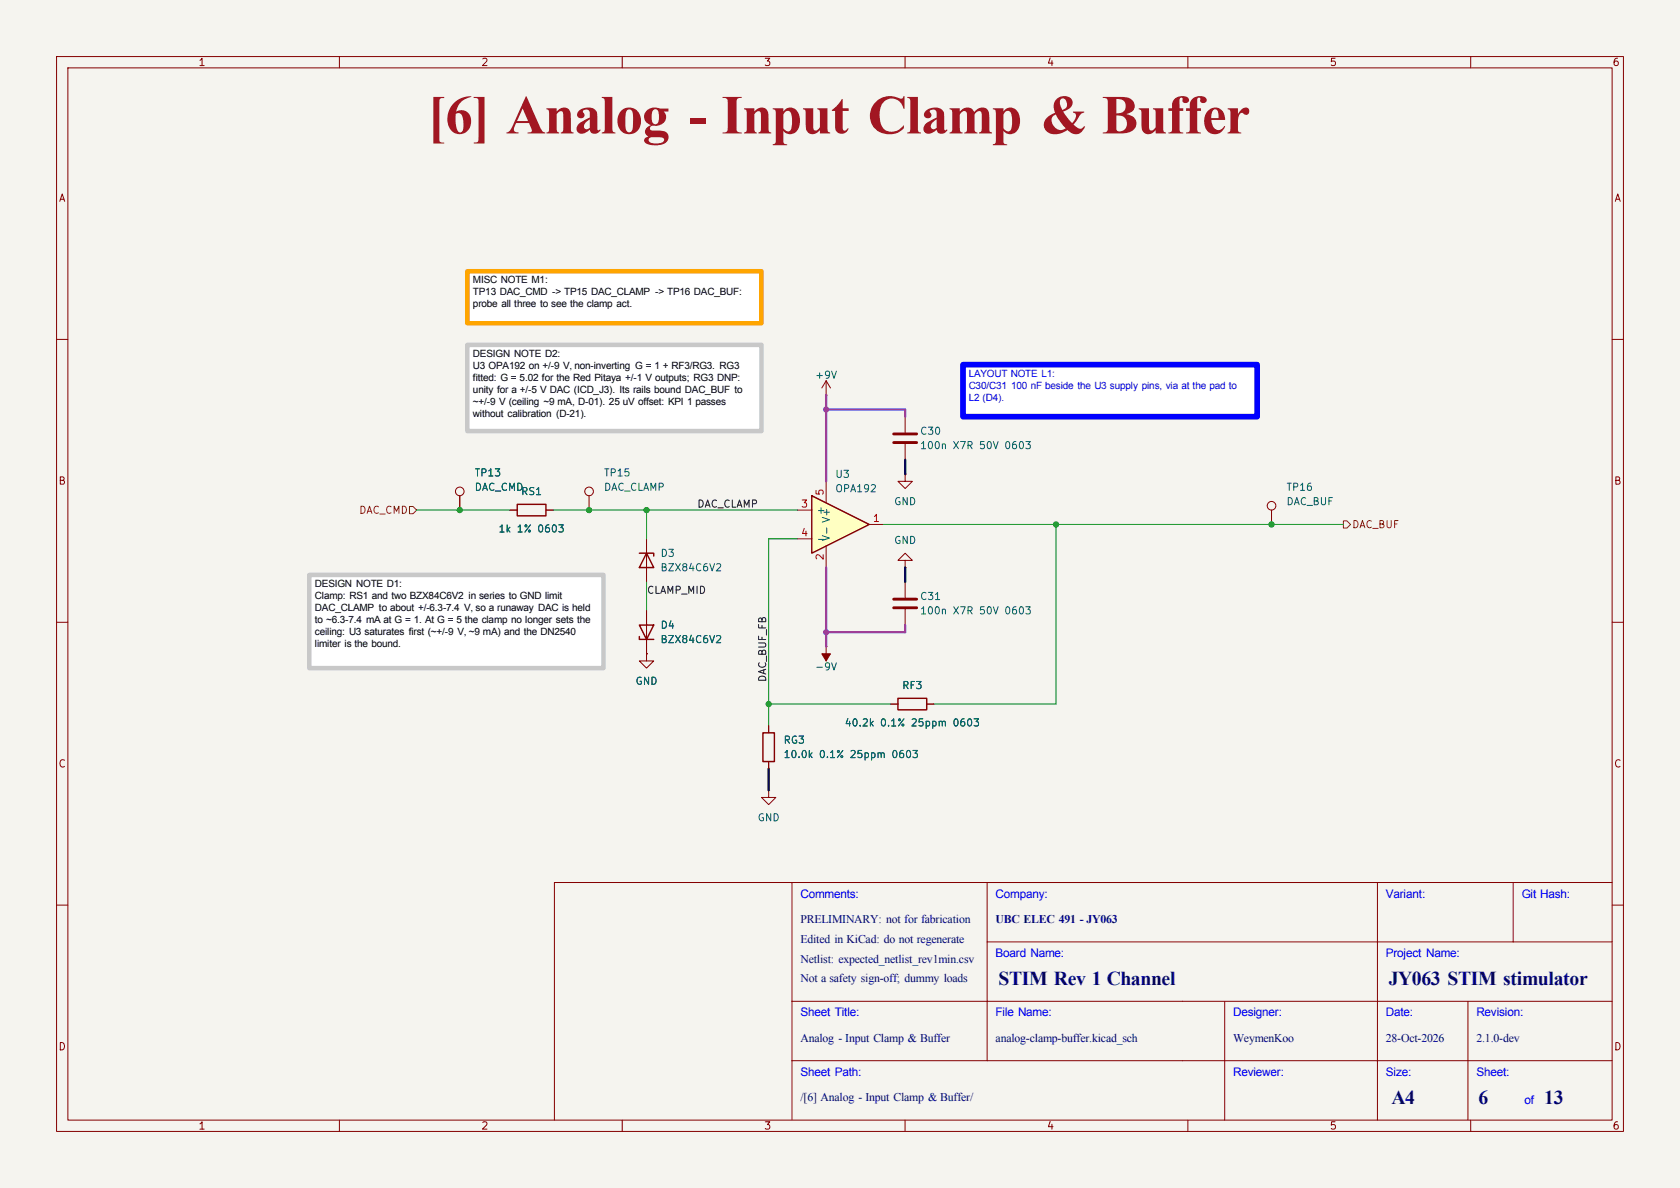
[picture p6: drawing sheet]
(kicad_sch
 (version 20260306)
 (generator "eeschema")
 (generator_version "10.0")
 (paper "A4")
 (title_block
  (title "Analog - Input Clamp & Buffer")
  (date "${RELEASE_DATE}")
  (rev "${REVISION}")
  (company "${COMPANY}")
  (comment 1 "PRELIMINARY: not for fabrication")
  (comment 2 "Edited in KiCad: do not regenerate")
  (comment 3 "Netlist: expected_netlist_rev1min.csv")
  (comment 4 "Not a safety sign-off; dummy loads")
  (comment 9 "${REVIEWER}"))
 (lib_symbols
  (symbol "STIM_Rev1:+9V"
   (power global)
   (pin_numbers (hide yes))
   (pin_names
    (offset 0) (hide yes)) (exclude_from_sim no) (in_bom yes) (on_board yes)
   (in_pos_files yes)
   (duplicate_pin_numbers_are_jumpers no)
   (property "Reference" "#PWR" (at 0 -3.81 0) (show_name no) (do_not_autoplace no) (hide yes) (effects (font (size 1.27 1.27))))
   (property "Value" "+9V" (at 0 3.556 0) (show_name no) (do_not_autoplace no) (effects (font (size 1.27 1.27))))
   (property "Footprint" "" (at 0 0 0) (show_name no) (do_not_autoplace no) (hide yes) (effects (font (size 1.27 1.27))))
   (property "Datasheet" "" (at 0 0 0) (show_name no) (do_not_autoplace no) (hide yes) (effects (font (size 1.27 1.27))))
   (property "Description" "Power symbol creates a global label with name \"+9V\"" (at 0 0 0) (show_name no) (do_not_autoplace no) (hide yes) (effects (font (size 1.27 1.27))))
   (symbol "+9V_0_1"
    (polyline (pts (xy -0.762 1.27) (xy 0 2.54)) (stroke (width 0) (type default)) (fill (type none)))
    (polyline (pts (xy 0 2.54) (xy 0.762 1.27)) (stroke (width 0) (type default)) (fill (type none)))
    (polyline (pts (xy 0 0) (xy 0 2.54)) (stroke (width 0) (type default)) (fill (type none))))
   (symbol "+9V_1_1"
    (pin power_in line (at 0 0 90) (length 0) (name "" (effects (font (size 1.27 1.27)))) (number "1" (effects (font (size 1.27 1.27))))))
   (embedded_fonts no))
  (symbol "STIM_Rev1:-9V"
   (power global)
   (pin_numbers (hide yes))
   (pin_names
    (offset 0) (hide yes)) (exclude_from_sim no) (in_bom yes) (on_board yes)
   (in_pos_files yes)
   (duplicate_pin_numbers_are_jumpers no)
   (property "Reference" "#PWR" (at 0 -3.81 0) (show_name no) (do_not_autoplace no) (hide yes) (effects (font (size 1.27 1.27))))
   (property "Value" "-9V" (at 0 3.556 0) (show_name no) (do_not_autoplace no) (effects (font (size 1.27 1.27))))
   (property "Footprint" "" (at 0 0 0) (show_name no) (do_not_autoplace no) (hide yes) (effects (font (size 1.27 1.27))))
   (property "Datasheet" "" (at 0 0 0) (show_name no) (do_not_autoplace no) (hide yes) (effects (font (size 1.27 1.27))))
   (property "Description" "Power symbol creates a global label with name \"-9V\"" (at 0 0 0) (show_name no) (do_not_autoplace no) (hide yes) (effects (font (size 1.27 1.27))))
   (symbol "-9V_0_1"
    (polyline (pts (xy 0 0) (xy 0 2.54)) (stroke (width 0) (type default)) (fill (type none)))
    (polyline (pts (xy 0.762 1.27) (xy -0.762 1.27) (xy 0 2.54) (xy 0.762 1.27)) (stroke (width 0) (type default)) (fill (type outline))))
   (symbol "-9V_1_1"
    (pin power_in line (at 0 0 90) (length 0) (name "" (effects (font (size 1.27 1.27)))) (number "1" (effects (font (size 1.27 1.27))))))
   (embedded_fonts no))
  (symbol "STIM_Rev1:BZX84C6V2"
   (pin_numbers (hide yes))
   (pin_names (hide yes)) (exclude_from_sim no) (in_bom yes) (on_board yes)
   (in_pos_files yes)
   (duplicate_pin_numbers_are_jumpers no)
   (property "Reference" "D" (at 0 3.81 0) (show_name no) (do_not_autoplace no) (effects (font (size 1.27 1.27))))
   (property "Value" "BZX84C6V2" (at 0 -3.81 0) (show_name no) (do_not_autoplace no) (effects (font (size 1.27 1.27))))
   (property "Footprint" "STIM_Rev1:SOT-23" (at 0 0 0) (show_name no) (do_not_autoplace no) (hide yes) (effects (font (size 1.27 1.27))))
   (property "Datasheet" "https://diotec.com/tl_files/diotec/files/pdf/datasheets/bzx84c2v4.pdf" (at 0 0 0) (show_name no) (do_not_autoplace no) (hide yes) (effects (font (size 1.27 1.27))))
   (property "Description" "6.2 V zener, SOT-23 (1 A, 2 NC, 3 K)" (at 0 0 0) (show_name no) (do_not_autoplace no) (hide yes) (effects (font (size 1.27 1.27))))
   (symbol "BZX84C6V2_0_1"
    (polyline (pts (xy -1.27 -1.27) (xy -1.27 1.27) (xy -0.762 1.27)) (stroke (width 0.254) (type default)) (fill (type none)))
    (polyline (pts (xy 1.27 0) (xy -1.27 0)) (stroke (width 0) (type default)) (fill (type none)))
    (polyline (pts (xy 1.27 -1.27) (xy 1.27 1.27) (xy -1.27 0) (xy 1.27 -1.27)) (stroke (width 0.254) (type default)) (fill (type none))))
   (symbol "BZX84C6V2_1_1"
    (pin passive line (at 3.81 0 180) (length 2.54) (name "A" (effects (font (size 1.27 1.27)))) (number "1" (effects (font (size 1.27 1.27)))))
    (pin no_connect line (at 1.27 0 180) (length 2.54) (hide yes) (name "NC" (effects (font (size 1.27 1.27)))) (number "2" (effects (font (size 1.27 1.27)))))
    (pin passive line (at -3.81 0 0) (length 2.54) (name "K" (effects (font (size 1.27 1.27)))) (number "3" (effects (font (size 1.27 1.27))))))
   (embedded_fonts no))
  (symbol "STIM_Rev1:C"
   (pin_numbers (hide yes))
   (pin_names
    (offset 0.254)) (exclude_from_sim no) (in_bom yes) (on_board yes)
   (in_pos_files yes)
   (duplicate_pin_numbers_are_jumpers no)
   (property "Reference" "C" (at 0.635 2.54 0) (show_name no) (do_not_autoplace no) (effects (font (size 1.27 1.27)) (justify left)))
   (property "Value" "C" (at 0.635 -2.54 0) (show_name no) (do_not_autoplace no) (effects (font (size 1.27 1.27)) (justify left)))
   (property "Footprint" "STIM_Rev1:C_0805_2012Metric" (at 0.9652 -3.81 0) (show_name no) (do_not_autoplace no) (hide yes) (effects (font (size 1.27 1.27))))
   (property "Datasheet" "" (at 0 0 0) (show_name no) (do_not_autoplace no) (hide yes) (effects (font (size 1.27 1.27))))
   (property "Description" "Unpolarized capacitor" (at 0 0 0) (show_name no) (do_not_autoplace no) (hide yes) (effects (font (size 1.27 1.27))))
   (symbol "C_0_1"
    (polyline (pts (xy -2.032 0.762) (xy 2.032 0.762)) (stroke (width 0.508) (type default)) (fill (type none)))
    (polyline (pts (xy -2.032 -0.762) (xy 2.032 -0.762)) (stroke (width 0.508) (type default)) (fill (type none))))
   (symbol "C_1_1"
    (pin passive line (at 0 3.81 270) (length 2.794) (name "" (effects (font (size 1.27 1.27)))) (number "1" (effects (font (size 1.27 1.27)))))
    (pin passive line (at 0 -3.81 90) (length 2.794) (name "" (effects (font (size 1.27 1.27)))) (number "2" (effects (font (size 1.27 1.27))))))
   (embedded_fonts no))
  (symbol "STIM_Rev1:GND"
   (power global)
   (pin_numbers (hide yes))
   (pin_names
    (offset 0) (hide yes)) (exclude_from_sim no) (in_bom yes) (on_board yes)
   (in_pos_files yes)
   (duplicate_pin_numbers_are_jumpers no)
   (property "Reference" "#PWR" (at 0 -6.35 0) (show_name no) (do_not_autoplace no) (hide yes) (effects (font (size 1.27 1.27))))
   (property "Value" "GND" (at 0 -3.81 0) (show_name no) (do_not_autoplace no) (effects (font (size 1.27 1.27))))
   (property "Footprint" "" (at 0 0 0) (show_name no) (do_not_autoplace no) (hide yes) (effects (font (size 1.27 1.27))))
   (property "Datasheet" "" (at 0 0 0) (show_name no) (do_not_autoplace no) (hide yes) (effects (font (size 1.27 1.27))))
   (property "Description" "Power symbol creates a global label with name \"GND\" , ground" (at 0 0 0) (show_name no) (do_not_autoplace no) (hide yes) (effects (font (size 1.27 1.27))))
   (symbol "GND_0_1"
    (polyline (pts (xy 0 0) (xy 0 -1.27) (xy 1.27 -1.27) (xy 0 -2.54) (xy -1.27 -1.27) (xy 0 -1.27)) (stroke (width 0) (type default)) (fill (type none))))
   (symbol "GND_1_1"
    (pin power_in line (at 0 0 270) (length 0) (name "" (effects (font (size 1.27 1.27)))) (number "1" (effects (font (size 1.27 1.27))))))
   (embedded_fonts no))
  (symbol "STIM_Rev1:OPA171"
   (pin_names
    (offset 0.762)) (exclude_from_sim no) (in_bom yes) (on_board yes)
   (in_pos_files yes)
   (duplicate_pin_numbers_are_jumpers no)
   (property "Reference" "U" (at 2.54 5.08 0) (show_name no) (do_not_autoplace no) (effects (font (size 1.27 1.27)) (justify left)))
   (property "Value" "OPA171" (at 2.54 -5.08 0) (show_name no) (do_not_autoplace no) (effects (font (size 1.27 1.27)) (justify left)))
   (property "Footprint" "STIM_Rev1:SOT-23-5" (at 0 0 0) (show_name no) (do_not_autoplace no) (hide yes) (effects (font (size 1.27 1.27))))
   (property "Datasheet" "https://www.ti.com/lit/ds/symlink/opa171.pdf" (at 0 0 0) (show_name no) (do_not_autoplace no) (hide yes) (effects (font (size 1.27 1.27))))
   (property "Description" "36 V single op amp, SOT-23-5 (DBV)" (at 0 0 0) (show_name no) (do_not_autoplace no) (hide yes) (effects (font (size 1.27 1.27))))
   (symbol "OPA171_1_1"
    (polyline (pts (xy -5.08 5.08) (xy 5.08 0) (xy -5.08 -5.08) (xy -5.08 5.08)) (stroke (width 0.254) (type default)) (fill (type background)))
    (pin output line (at 7.62 0 180) (length 2.54) (name "" (effects (font (size 1.27 1.27)))) (number "1" (effects (font (size 1.27 1.27)))))
    (pin power_in line (at -2.54 -7.62 90) (length 3.81) (name "V-" (effects (font (size 1.27 1.27)))) (number "2" (effects (font (size 1.27 1.27)))))
    (pin input line (at -7.62 2.54 0) (length 2.54) (name "+" (effects (font (size 1.27 1.27)))) (number "3" (effects (font (size 1.27 1.27)))))
    (pin input line (at -7.62 -2.54 0) (length 2.54) (name "-" (effects (font (size 1.27 1.27)))) (number "4" (effects (font (size 1.27 1.27)))))
    (pin power_in line (at -2.54 7.62 270) (length 3.81) (name "V+" (effects (font (size 1.27 1.27)))) (number "5" (effects (font (size 1.27 1.27))))))
   (embedded_fonts no))
  (symbol "STIM_Rev1:OPA192"
   (pin_names
    (offset 0.762)) (exclude_from_sim no) (in_bom yes) (on_board yes)
   (in_pos_files yes)
   (duplicate_pin_numbers_are_jumpers no)
   (property "Reference" "U" (at 2.54 5.08 0) (show_name no) (do_not_autoplace no) (effects (font (size 1.27 1.27)) (justify left)))
   (property "Value" "OPA192" (at 2.54 -5.08 0) (show_name no) (do_not_autoplace no) (effects (font (size 1.27 1.27)) (justify left)))
   (property "Footprint" "STIM_Rev1:SOT-23-5" (at 0 0 0) (show_name no) (do_not_autoplace no) (hide yes) (effects (font (size 1.27 1.27))))
   (property "Datasheet" "https://www.ti.com/lit/ds/symlink/opa192.pdf" (at 0 0 0) (show_name no) (do_not_autoplace no) (hide yes) (effects (font (size 1.27 1.27))))
   (property "Description" "36 V precision e-trim op amp, RRIO, 10 MHz, 25 uV max, SOT-23-5" (at 0 0 0) (show_name no) (do_not_autoplace no) (hide yes) (effects (font (size 1.27 1.27))))
   (symbol "OPA192_1_1"
    (polyline (pts (xy -5.08 5.08) (xy 5.08 0) (xy -5.08 -5.08) (xy -5.08 5.08)) (stroke (width 0.254) (type default)) (fill (type background)))
    (pin output line (at 7.62 0 180) (length 2.54) (name "" (effects (font (size 1.27 1.27)))) (number "1" (effects (font (size 1.27 1.27)))))
    (pin power_in line (at -2.54 -7.62 90) (length 3.81) (name "V-" (effects (font (size 1.27 1.27)))) (number "2" (effects (font (size 1.27 1.27)))))
    (pin input line (at -7.62 2.54 0) (length 2.54) (name "+" (effects (font (size 1.27 1.27)))) (number "3" (effects (font (size 1.27 1.27)))))
    (pin input line (at -7.62 -2.54 0) (length 2.54) (name "-" (effects (font (size 1.27 1.27)))) (number "4" (effects (font (size 1.27 1.27)))))
    (pin power_in line (at -2.54 7.62 270) (length 3.81) (name "V+" (effects (font (size 1.27 1.27)))) (number "5" (effects (font (size 1.27 1.27))))))
   (embedded_fonts no))
  (symbol "STIM_Rev1:R"
   (pin_numbers (hide yes))
   (pin_names
    (offset 0)) (exclude_from_sim no) (in_bom yes) (on_board yes)
   (in_pos_files yes)
   (duplicate_pin_numbers_are_jumpers no)
   (property "Reference" "R" (at 2.032 0 90) (show_name no) (do_not_autoplace no) (effects (font (size 1.27 1.27))))
   (property "Value" "R" (at 0 0 90) (show_name no) (do_not_autoplace no) (effects (font (size 1.27 1.27))))
   (property "Footprint" "STIM_Rev1:R_0805_2012Metric" (at -1.778 0 90) (show_name no) (do_not_autoplace no) (hide yes) (effects (font (size 1.27 1.27))))
   (property "Datasheet" "" (at 0 0 0) (show_name no) (do_not_autoplace no) (hide yes) (effects (font (size 1.27 1.27))))
   (property "Description" "Resistor" (at 0 0 0) (show_name no) (do_not_autoplace no) (hide yes) (effects (font (size 1.27 1.27))))
   (symbol "R_0_1"
    (rectangle (start -1.016 -2.54) (end 1.016 2.54) (stroke (width 0.254) (type default)) (fill (type none))))
   (symbol "R_1_1"
    (pin passive line (at 0 3.81 270) (length 1.27) (name "" (effects (font (size 1.27 1.27)))) (number "1" (effects (font (size 1.27 1.27)))))
    (pin passive line (at 0 -3.81 90) (length 1.27) (name "" (effects (font (size 1.27 1.27)))) (number "2" (effects (font (size 1.27 1.27))))))
   (embedded_fonts no))
  (symbol "STIM_Rev1:TestPoint"
   (pin_numbers (hide yes))
   (pin_names
    (offset 0.762) (hide yes)) (exclude_from_sim no) (in_bom yes) (on_board yes)
   (in_pos_files yes)
   (duplicate_pin_numbers_are_jumpers no)
   (property "Reference" "TP" (at 0 6.858 0) (show_name no) (do_not_autoplace no) (effects (font (size 1.27 1.27))))
   (property "Value" "TestPoint" (at 0 5.08 0) (show_name no) (do_not_autoplace no) (effects (font (size 1.27 1.27))))
   (property "Footprint" "STIM_Rev1:TestPoint_Keystone_5000-5004_Miniature" (at 5.08 0 0) (show_name no) (do_not_autoplace no) (hide yes) (effects (font (size 1.27 1.27))))
   (property "Datasheet" "" (at 5.08 0 0) (show_name no) (do_not_autoplace no) (hide yes) (effects (font (size 1.27 1.27))))
   (property "Description" "Keystone 5001 test loop" (at 0 0 0) (show_name no) (do_not_autoplace no) (hide yes) (effects (font (size 1.27 1.27))))
   (symbol "TestPoint_0_1"
    (circle (center 0 3.302) (radius 0.762) (stroke (width 0) (type default)) (fill (type none))))
   (symbol "TestPoint_1_1"
    (pin passive line (at 0 0 90) (length 2.54) (name "1" (effects (font (size 1.27 1.27)))) (number "1" (effects (font (size 1.27 1.27))))))
   (embedded_fonts no)))
 (text_box "[6] Analog - Input Clamp & Buffer"
  (exclude_from_sim no)
  (at 17.08 16.51 0)
  (size 262.84 10.16)
  (margins 0.9525 0.9525 0.9525 0.9525)
  (stroke (width -0.0001) (type default))
  (fill (type none))
  (effects (font
    (face "Times New Roman") (size 7 7) (thickness 1.4)
    (bold yes) (color 162 22 34 1)) (justify top)))
 (text_box "LAYOUT NOTE L1:\nC30/C31 100 nF beside the U3 supply pins, via at the pad to L2 (D4)."
  (exclude_from_sim no)
  (at 170.25 64.46 0)
  (size 52 9.2)
  (margins 1 1 1 1)
  (stroke (width 1) (type solid) (color 0 0 255 1))
  (fill (type color) (color 255 255 255 1))
  (effects (font
    (face "Arial") (size 1.27 1.27) (color 0 0 255 1)) (justify left top)))
 (text_box "DESIGN NOTE D1:\nClamp: RS1 and two BZX84C6V2 in series to GND limit DAC_CLAMP to about +/-6.3-7.4 V, so a runaway DAC is held to ~6.3-7.4 mA at G = 1. At G = 5 the clamp no longer sets the ceiling: U3 saturates first (~+/-9 V, ~9 mA) and the DN2540 limiter is the bound."
  (exclude_from_sim no)
  (at 54.68 101.63 0)
  (size 52 16.48)
  (margins 1 1 1 1)
  (stroke (width 0.8) (type solid) (color 200 200 200 1))
  (fill (type color) (color 255 255 255 1))
  (effects (font
    (face "Arial") (size 1.27 1.27) (color 0 0 0 1)) (justify left top)))
 (text_box "MISC NOTE M1:\nTP13 DAC_CMD -> TP15 DAC_CLAMP -> TP16 DAC_BUF: probe all three to see the clamp act."
  (exclude_from_sim no)
  (at 82.62 47.95 0)
  (size 52 9.2)
  (margins 1 1 1 1)
  (stroke (width 0.8) (type solid) (color 255 165 0 1))
  (fill (type color) (color 255 255 255 1))
  (effects (font
    (face "Arial") (size 1.27 1.27) (color 0 0 0 1)) (justify left top)))
 (text_box "DESIGN NOTE D2:\nU3 OPA192 on +/-9 V, non-inverting G = 1 + RF3/RG3. RG3 fitted: G = 5.02 for the Red Pitaya +/-1 V outputs; RG3 DNP: unity for a +/-5 V DAC (ICD_J3). Its rails bound DAC_BUF to ~+/-9 V (ceiling ~9 mA, D-01). 25 uV offset: KPI 1 passes without calibration (D-21)."
  (exclude_from_sim no)
  (at 82.62 60.96 0)
  (size 52 15.24)
  (margins 1 1 1 1)
  (stroke (width 0.8) (type solid) (color 200 200 200 1))
  (fill (type color) (color 255 255 255 1))
  (effects (font
    (face "Arial") (size 1.27 1.27) (color 0 0 0 1)) (justify left top)))
 (junction
  (at 104.14 90.17)
  (diameter 0)
  (color 0 0 0 0))
 (junction
  (at 81.28 90.17)
  (diameter 0)
  (color 0 0 0 0))
 (junction
  (at 146.05 111.76)
  (diameter 0)
  (color 0 0 0 0))
 (junction
  (at 146.05 72.39)
  (diameter 0)
  (color 0 0 0 0))
 (junction
  (at 224.79 92.71)
  (diameter 0)
  (color 0 0 0 0))
 (junction
  (at 135.89 124.46)
  (diameter 0)
  (color 0 0 0 0))
 (junction
  (at 114.3 90.17)
  (diameter 0)
  (color 0 0 0 0))
 (junction
  (at 186.69 92.71)
  (diameter 0)
  (color 0 0 0 0))
 (wire
  (pts (xy 135.89 95.25) (xy 140.97 95.25))
  (stroke (width 0) (type default)))
 (wire
  (pts (xy 186.69 124.46) (xy 165.1 124.46))
  (stroke (width 0) (type default)))
 (wire
  (pts (xy 146.05 100.33) (xy 146.05 111.76))
  (stroke (width 0) (type default)))
 (wire
  (pts (xy 146.05 69.85) (xy 146.05 85.09))
  (stroke (width 0) (type default)))
 (wire
  (pts (xy 160.02 72.39) (xy 160.02 73.66))
  (stroke (width 0) (type default)))
 (wire
  (pts (xy 156.21 92.71) (xy 237.49 92.71))
  (stroke (width 0) (type default)))
 (wire
  (pts (xy 160.02 110.49) (xy 160.02 111.76))
  (stroke (width 0) (type default)))
 (wire
  (pts (xy 97.79 90.17) (xy 104.14 90.17))
  (stroke (width 0) (type default)))
 (wire
  (pts (xy 135.89 139.7) (xy 135.89 135.89))
  (stroke (width 0) (type default)))
 (wire
  (pts (xy 114.3 90.17) (xy 140.97 90.17))
  (stroke (width 0) (type default)))
 (wire
  (pts (xy 73.66 90.17) (xy 90.17 90.17))
  (stroke (width 0) (type default)))
 (wire
  (pts (xy 146.05 111.76) (xy 160.02 111.76))
  (stroke (width 0) (type default)))
 (wire
  (pts (xy 135.89 124.46) (xy 135.89 128.27))
  (stroke (width 0) (type default)))
 (wire
  (pts (xy 114.3 102.87) (xy 114.3 107.95))
  (stroke (width 0) (type default)))
 (wire
  (pts (xy 146.05 111.76) (xy 146.05 114.3))
  (stroke (width 0) (type default)))
 (wire
  (pts (xy 160.02 81.28) (xy 160.02 83.82))
  (stroke (width 0) (type default)))
 (wire
  (pts (xy 160.02 102.87) (xy 160.02 100.33))
  (stroke (width 0) (type default)))
 (wire
  (pts (xy 186.69 92.71) (xy 186.69 124.46))
  (stroke (width 0) (type default)))
 (wire
  (pts (xy 104.14 90.17) (xy 114.3 90.17))
  (stroke (width 0) (type default)))
 (wire
  (pts (xy 135.89 124.46) (xy 135.89 95.25))
  (stroke (width 0) (type default)))
 (wire
  (pts (xy 114.3 90.17) (xy 114.3 95.25))
  (stroke (width 0) (type default)))
 (wire
  (pts (xy 146.05 72.39) (xy 160.02 72.39))
  (stroke (width 0) (type default)))
 (wire
  (pts (xy 157.48 124.46) (xy 135.89 124.46))
  (stroke (width 0) (type default)))
 (label "CLAMP_MID"
  (at 114.3 105.41 0)
  (effects (font (size 1.27 1.27)) (justify left bottom)))
 (label "DAC_BUF_FB"
  (at 135.89 120.65 90)
  (effects (font (size 1.27 1.27)) (justify left bottom)))
 (label "DAC_CLAMP"
  (at 123.19 90.17 0)
  (effects (font (size 1.27 1.27)) (justify left bottom)))
 (hierarchical_label "DAC_CMD"
  (shape input)
  (at 73.66 90.17 180)
  (effects (font (size 1.27 1.27)) (justify right)))
 (hierarchical_label "DAC_BUF"
  (shape output)
  (at 237.49 92.71 0)
  (effects (font (size 1.27 1.27)) (justify left)))
 (symbol
  (lib_id "STIM_Rev1:BZX84C6V2")
  (at 114.3 99.06 270)
  (unit 1)
  (body_style 1)
  (exclude_from_sim no)
  (in_bom yes)
  (on_board yes)
  (in_pos_files yes)
  (dnp no)
  (property "Reference" "D3" (at 118.0338 97.79 90) (show_name no) (do_not_autoplace no) (effects (font (size 1.27 1.27))))
  (property "Value" "BZX84C6V2" (at 122.2121 100.33 90) (show_name no) (do_not_autoplace no) (effects (font (size 1.27 1.27))))
  (property "Footprint" "STIM_Rev1:SOT-23" (at 114.3 99.06 0) (hide yes) (show_name no) (do_not_autoplace no) (effects (font (size 1.27 1.27))))
  (property "Datasheet" "https://www.diodes.com/assets/Datasheets/ds18001.pdf" (at 114.3 99.06 0) (hide yes) (show_name no) (do_not_autoplace no) (effects (font (size 1.27 1.27))))
  (property "Description" "BZX84C6V2" (at 114.3 99.06 0) (hide yes) (show_name no) (do_not_autoplace no) (effects (font (size 1.27 1.27))))
  (property "MPN" "BZX84C6V2LT1G" (at 114.3 99.06 0) (hide yes) (show_name no) (do_not_autoplace no) (effects (font (size 1.27 1.27))))
  (property "Manufacturer" "onsemi" (at 114.3 99.06 0) (hide yes) (show_name no) (do_not_autoplace no) (effects (font (size 1.27 1.27))))
  (property "LCSC" "C82470" (at 114.3 99.06 0) (hide yes) (show_name no) (do_not_autoplace no) (effects (font (size 1.27 1.27))))
  (property "JLC" "Extended" (at 114.3 99.06 0) (hide yes) (show_name no) (do_not_autoplace no) (effects (font (size 1.27 1.27))))
  (property "Note" "back-to-back pair with D4: command clamped to +/-6.3-7.4 V" (at 114.3 99.06 0) (hide yes) (show_name no) (do_not_autoplace no) (effects (font (size 1.27 1.27))))
  (property "Sim.Library" "${KIPRJMOD}/Simulation/models/s02_standins_ng.lib" (at 114.3 99.06 0) (hide yes) (show_name no) (do_not_autoplace no) (effects (font (size 1.27 1.27))))
  (property "Sim.Name" "BZX84C6V2_JY" (at 114.3 99.06 0) (hide yes) (show_name no) (do_not_autoplace no) (effects (font (size 1.27 1.27))))
  (property "Sim.Pins" "1=A 3=K" (at 114.3 99.06 0) (hide yes) (show_name no) (do_not_autoplace no) (effects (font (size 1.27 1.27))))
  (pin "1")
  (pin "2")
  (pin "3"))
 (symbol
  (lib_id "STIM_Rev1:BZX84C6V2")
  (at 114.3 111.76 90)
  (unit 1)
  (body_style 1)
  (exclude_from_sim no)
  (in_bom yes)
  (on_board yes)
  (in_pos_files yes)
  (dnp no)
  (property "Reference" "D4" (at 118.0338 110.49 90) (show_name no) (do_not_autoplace no) (effects (font (size 1.27 1.27))))
  (property "Value" "BZX84C6V2" (at 122.2121 113.03 90) (show_name no) (do_not_autoplace no) (effects (font (size 1.27 1.27))))
  (property "Footprint" "STIM_Rev1:SOT-23" (at 114.3 111.76 0) (hide yes) (show_name no) (do_not_autoplace no) (effects (font (size 1.27 1.27))))
  (property "Datasheet" "https://www.diodes.com/assets/Datasheets/ds18001.pdf" (at 114.3 111.76 0) (hide yes) (show_name no) (do_not_autoplace no) (effects (font (size 1.27 1.27))))
  (property "Description" "BZX84C6V2" (at 114.3 111.76 0) (hide yes) (show_name no) (do_not_autoplace no) (effects (font (size 1.27 1.27))))
  (property "MPN" "BZX84C6V2LT1G" (at 114.3 111.76 0) (hide yes) (show_name no) (do_not_autoplace no) (effects (font (size 1.27 1.27))))
  (property "Manufacturer" "onsemi" (at 114.3 111.76 0) (hide yes) (show_name no) (do_not_autoplace no) (effects (font (size 1.27 1.27))))
  (property "LCSC" "C82470" (at 114.3 111.76 0) (hide yes) (show_name no) (do_not_autoplace no) (effects (font (size 1.27 1.27))))
  (property "JLC" "Extended" (at 114.3 111.76 0) (hide yes) (show_name no) (do_not_autoplace no) (effects (font (size 1.27 1.27))))
  (property "Sim.Library" "${KIPRJMOD}/Simulation/models/s02_standins_ng.lib" (at 114.3 111.76 0) (hide yes) (show_name no) (do_not_autoplace no) (effects (font (size 1.27 1.27))))
  (property "Sim.Name" "BZX84C6V2_JY" (at 114.3 111.76 0) (hide yes) (show_name no) (do_not_autoplace no) (effects (font (size 1.27 1.27))))
  (property "Sim.Pins" "1=A 3=K" (at 114.3 111.76 0) (hide yes) (show_name no) (do_not_autoplace no) (effects (font (size 1.27 1.27))))
  (pin "1")
  (pin "2")
  (pin "3"))
 (symbol
  (lib_id "STIM_Rev1:R")
  (at 135.89 132.08 0)
  (unit 1)
  (body_style 1)
  (exclude_from_sim no)
  (in_bom yes)
  (on_board yes)
  (in_pos_files yes)
  (dnp no)
  (property "Reference" "RG3" (at 138.43 130.81 0) (show_name no) (do_not_autoplace no) (effects (font (size 1.27 1.27)) (justify left)))
  (property "Value" "10.0k 0.1% 25ppm 0603" (at 138.43 133.35 0) (show_name no) (do_not_autoplace no) (effects (font (size 1.27 1.27)) (justify left)))
  (property "Footprint" "STIM_Rev1:R_0603_1608Metric" (at 135.89 132.08 0) (hide yes) (show_name no) (do_not_autoplace no) (effects (font (size 1.27 1.27))))
  (property "Datasheet" "" (at 135.89 132.08 0) (hide yes) (show_name no) (do_not_autoplace no) (effects (font (size 1.27 1.27))))
  (property "Description" "resistor" (at 135.89 132.08 0) (hide yes) (show_name no) (do_not_autoplace no) (effects (font (size 1.27 1.27))))
  (property "MPN" "RT0603BRD0710KL" (at 135.89 132.08 0) (hide yes) (show_name no) (do_not_autoplace no) (effects (font (size 1.27 1.27))))
  (property "Manufacturer" "YAGEO" (at 135.89 132.08 0) (hide yes) (show_name no) (do_not_autoplace no) (effects (font (size 1.27 1.27))))
  (property "LCSC" "C95204" (at 135.89 132.08 0) (hide yes) (show_name no) (do_not_autoplace no) (effects (font (size 1.27 1.27))))
  (property "JLC" "Extended" (at 135.89 132.08 0) (hide yes) (show_name no) (do_not_autoplace no) (effects (font (size 1.27 1.27))))
  (property "Note" "Fitted: G = 5.02 for Red Pitaya OUT1/OUT2 (+/-1 V -> +/-5 mA). DNP: unity buffer for a +/-5 V DAC (ICD_J3). CAUTION with RG3 fitted: the D3/D4 clamp no longer bounds the command; DAC_CMD > ~1.8 V saturates U3 at the +/-9 V rails (~9 mA command). Only the limiter (7.6 mA) bounds it, so drive J3 from a +/-1 V source only while JP4 is ON" (at 135.89 132.08 0) (hide yes) (show_name no) (do_not_autoplace no) (effects (font (size 1.27 1.27))))
  (property "Sim.Device" "R" (at 135.89 132.08 0) (hide yes) (show_name no) (do_not_autoplace no) (effects (font (size 1.27 1.27))))
  (property "Sim.Params" "r=10000" (at 135.89 132.08 0) (hide yes) (show_name no) (do_not_autoplace no) (effects (font (size 1.27 1.27))))
  (pin "1")
  (pin "2"))
 (symbol
  (lib_id "STIM_Rev1:R")
  (at 161.29 124.46 90)
  (unit 1)
  (body_style 1)
  (exclude_from_sim no)
  (in_bom yes)
  (on_board yes)
  (in_pos_files yes)
  (dnp no)
  (property "Reference" "RF3" (at 161.29 121.158 90) (show_name no) (do_not_autoplace no) (effects (font (size 1.27 1.27))))
  (property "Value" "40.2k 0.1% 25ppm 0603" (at 161.29 127.762 90) (show_name no) (do_not_autoplace no) (effects (font (size 1.27 1.27))))
  (property "Footprint" "STIM_Rev1:R_0603_1608Metric" (at 161.29 124.46 0) (hide yes) (show_name no) (do_not_autoplace no) (effects (font (size 1.27 1.27))))
  (property "Datasheet" "" (at 161.29 124.46 0) (hide yes) (show_name no) (do_not_autoplace no) (effects (font (size 1.27 1.27))))
  (property "Description" "resistor" (at 161.29 124.46 0) (hide yes) (show_name no) (do_not_autoplace no) (effects (font (size 1.27 1.27))))
  (property "MPN" "RT0603BRD0740K2L" (at 161.29 124.46 0) (hide yes) (show_name no) (do_not_autoplace no) (effects (font (size 1.27 1.27))))
  (property "Manufacturer" "YAGEO" (at 161.29 124.46 0) (hide yes) (show_name no) (do_not_autoplace no) (effects (font (size 1.27 1.27))))
  (property "LCSC" "C723489" (at 161.29 124.46 0) (hide yes) (show_name no) (do_not_autoplace no) (effects (font (size 1.27 1.27))))
  (property "JLC" "Extended" (at 161.29 124.46 0) (hide yes) (show_name no) (do_not_autoplace no) (effects (font (size 1.27 1.27))))
  (property "Note" "U3 gain: G = 1 + RF3/RG3 = 5.02 with RG3 fitted (0.1% keeps gain error <= 0.2%)" (at 161.29 124.46 0) (hide yes) (show_name no) (do_not_autoplace no) (effects (font (size 1.27 1.27))))
  (property "Sim.Device" "R" (at 161.29 124.46 0) (hide yes) (show_name no) (do_not_autoplace no) (effects (font (size 1.27 1.27))))
  (property "Sim.Params" "r=40200" (at 161.29 124.46 0) (hide yes) (show_name no) (do_not_autoplace no) (effects (font (size 1.27 1.27))))
  (pin "1")
  (pin "2"))
 (symbol
  (lib_id "STIM_Rev1:GND")
  (at 114.3 115.57 0)
  (unit 1)
  (body_style 1)
  (exclude_from_sim no)
  (in_bom yes)
  (on_board yes)
  (in_pos_files yes)
  (dnp no)
  (property "Reference" "#PWR041" (at 114.3 115.57 0) (hide yes) (show_name no) (do_not_autoplace no) (effects (font (size 1.27 1.27))))
  (property "Value" "GND" (at 114.3 120.396 0) (show_name no) (do_not_autoplace no) (effects (font (size 1.27 1.27))))
  (property "Footprint" "" (at 114.3 115.57 0) (hide yes) (show_name no) (do_not_autoplace no) (effects (font (size 1.27 1.27))))
  (property "Datasheet" "" (at 114.3 115.57 0) (hide yes) (show_name no) (do_not_autoplace no) (effects (font (size 1.27 1.27))))
  (property "Description" "" (at 114.3 115.57 0) (show_name no) (do_not_autoplace no) (effects (font (size 1.27 1.27))))
  (pin "1"))
 (symbol
  (lib_id "STIM_Rev1:C")
  (at 160.02 77.47 0)
  (unit 1)
  (body_style 1)
  (exclude_from_sim no)
  (in_bom yes)
  (on_board yes)
  (in_pos_files yes)
  (dnp no)
  (property "Reference" "C30" (at 162.56 76.2 0) (show_name no) (do_not_autoplace no) (effects (font (size 1.27 1.27)) (justify left)))
  (property "Value" "100n X7R 50V 0603" (at 162.56 78.74 0) (show_name no) (do_not_autoplace no) (effects (font (size 1.27 1.27)) (justify left)))
  (property "Footprint" "STIM_Rev1:C_0603_1608Metric" (at 160.02 77.47 0) (hide yes) (show_name no) (do_not_autoplace no) (effects (font (size 1.27 1.27))))
  (property "Datasheet" "" (at 160.02 77.47 0) (hide yes) (show_name no) (do_not_autoplace no) (effects (font (size 1.27 1.27))))
  (property "Description" "capacitor" (at 160.02 77.47 0) (hide yes) (show_name no) (do_not_autoplace no) (effects (font (size 1.27 1.27))))
  (property "MPN" "CL10B104KB8NNNC" (at 160.02 77.47 0) (hide yes) (show_name no) (do_not_autoplace no) (effects (font (size 1.27 1.27))))
  (property "Manufacturer" "Samsung" (at 160.02 77.47 0) (hide yes) (show_name no) (do_not_autoplace no) (effects (font (size 1.27 1.27))))
  (property "LCSC" "C1591" (at 160.02 77.47 0) (hide yes) (show_name no) (do_not_autoplace no) (effects (font (size 1.27 1.27))))
  (property "JLC" "Extended" (at 160.02 77.47 0) (hide yes) (show_name no) (do_not_autoplace no) (effects (font (size 1.27 1.27))))
  (property "Note" "at U3" (at 160.02 77.47 0) (hide yes) (show_name no) (do_not_autoplace no) (effects (font (size 1.27 1.27))))
  (property "Sim.Device" "C" (at 160.02 77.47 0) (hide yes) (show_name no) (do_not_autoplace no) (effects (font (size 1.27 1.27))))
  (property "Sim.Params" "c=1e-07" (at 160.02 77.47 0) (hide yes) (show_name no) (do_not_autoplace no) (effects (font (size 1.27 1.27))))
  (pin "1")
  (pin "2"))
 (symbol
  (lib_id "STIM_Rev1:OPA192")
  (at 148.59 92.71 0)
  (unit 1)
  (body_style 1)
  (exclude_from_sim no)
  (in_bom yes)
  (on_board yes)
  (in_pos_files yes)
  (dnp no)
  (property "Reference" "U3" (at 147.574 83.82 0) (show_name no) (do_not_autoplace no) (effects (font (size 1.27 1.27)) (justify left)))
  (property "Value" "OPA192" (at 147.574 86.36 0) (show_name no) (do_not_autoplace no) (effects (font (size 1.27 1.27)) (justify left)))
  (property "Footprint" "STIM_Rev1:SOT-23-5" (at 148.59 92.71 0) (hide yes) (show_name no) (do_not_autoplace no) (effects (font (size 1.27 1.27))))
  (property "Datasheet" "https://www.ti.com/lit/ds/symlink/opa192.pdf" (at 148.59 92.71 0) (hide yes) (show_name no) (do_not_autoplace no) (effects (font (size 1.27 1.27))))
  (property "Description" "OPA192IDBVR" (at 148.59 92.71 0) (hide yes) (show_name no) (do_not_autoplace no) (effects (font (size 1.27 1.27))))
  (property "MPN" "OPA192IDBVR" (at 148.59 92.71 0) (hide yes) (show_name no) (do_not_autoplace no) (effects (font (size 1.27 1.27))))
  (property "Manufacturer" "TI" (at 148.59 92.71 0) (hide yes) (show_name no) (do_not_autoplace no) (effects (font (size 1.27 1.27))))
  (property "LCSC" "C139648" (at 148.59 92.71 0) (hide yes) (show_name no) (do_not_autoplace no) (effects (font (size 1.27 1.27))))
  (property "JLC" "Extended" (at 148.59 92.71 0) (hide yes) (show_name no) (do_not_autoplace no) (effects (font (size 1.27 1.27))))
  (property "Note" "non-inverting buffer on +/-9 V, G = 1 + RF3/RG3 (5.02 with RG3 fitted, 1 with RG3 DNP); the LDO rails bound its output" (at 148.59 92.71 0) (hide yes) (show_name no) (do_not_autoplace no) (effects (font (size 1.27 1.27))))
  (pin "1")
  (pin "2")
  (pin "3")
  (pin "4")
  (pin "5"))
 (symbol
  (lib_id "STIM_Rev1:TestPoint")
  (at 224.79 92.71 0)
  (unit 1)
  (body_style 1)
  (exclude_from_sim no)
  (in_bom yes)
  (on_board yes)
  (in_pos_files yes)
  (dnp no)
  (property "Reference" "TP16" (at 227.33 86.106 0) (show_name no) (do_not_autoplace no) (effects (font (size 1.27 1.27)) (justify left)))
  (property "Value" "DAC_BUF" (at 227.33 88.646 0) (show_name no) (do_not_autoplace no) (effects (font (size 1.27 1.27)) (justify left)))
  (property "Footprint" "STIM_Rev1:TestPoint_Keystone_5000-5004_Miniature" (at 224.79 92.71 0) (hide yes) (show_name no) (do_not_autoplace no) (effects (font (size 1.27 1.27))))
  (property "Datasheet" "" (at 224.79 92.71 0) (hide yes) (show_name no) (do_not_autoplace no) (effects (font (size 1.27 1.27))))
  (property "Description" "test loop Keystone 5001" (at 224.79 92.71 0) (hide yes) (show_name no) (do_not_autoplace no) (effects (font (size 1.27 1.27))))
  (property "Note" "bench probe loop" (at 224.79 92.71 0) (hide yes) (show_name no) (do_not_autoplace no) (effects (font (size 1.27 1.27))))
  (pin "1"))
 (symbol
  (lib_id "STIM_Rev1:+9V")
  (at 146.05 69.85 0)
  (unit 1)
  (body_style 1)
  (exclude_from_sim no)
  (in_bom yes)
  (on_board yes)
  (in_pos_files yes)
  (dnp no)
  (property "Reference" "#PWR042" (at 146.05 69.85 0) (hide yes) (show_name no) (do_not_autoplace no) (effects (font (size 1.27 1.27))))
  (property "Value" "+9V" (at 146.05 66.294 0) (show_name no) (do_not_autoplace no) (effects (font (size 1.27 1.27))))
  (property "Footprint" "" (at 146.05 69.85 0) (hide yes) (show_name no) (do_not_autoplace no) (effects (font (size 1.27 1.27))))
  (property "Datasheet" "" (at 146.05 69.85 0) (hide yes) (show_name no) (do_not_autoplace no) (effects (font (size 1.27 1.27))))
  (property "Description" "" (at 146.05 69.85 0) (show_name no) (do_not_autoplace no) (effects (font (size 1.27 1.27))))
  (pin "1"))
 (symbol
  (lib_id "STIM_Rev1:R")
  (at 93.98 90.17 90)
  (unit 1)
  (body_style 1)
  (exclude_from_sim no)
  (in_bom yes)
  (on_board yes)
  (in_pos_files yes)
  (dnp no)
  (property "Reference" "RS1" (at 93.98 86.868 90) (show_name no) (do_not_autoplace no) (effects (font (size 1.27 1.27))))
  (property "Value" "1k 1% 0603" (at 93.98 93.472 90) (show_name no) (do_not_autoplace no) (effects (font (size 1.27 1.27))))
  (property "Footprint" "STIM_Rev1:R_0603_1608Metric" (at 93.98 90.17 0) (hide yes) (show_name no) (do_not_autoplace no) (effects (font (size 1.27 1.27))))
  (property "Datasheet" "" (at 93.98 90.17 0) (hide yes) (show_name no) (do_not_autoplace no) (effects (font (size 1.27 1.27))))
  (property "Description" "resistor" (at 93.98 90.17 0) (hide yes) (show_name no) (do_not_autoplace no) (effects (font (size 1.27 1.27))))
  (property "MPN" "0603WAF1001T5E" (at 93.98 90.17 0) (hide yes) (show_name no) (do_not_autoplace no) (effects (font (size 1.27 1.27))))
  (property "Manufacturer" "UNI-ROYAL" (at 93.98 90.17 0) (hide yes) (show_name no) (do_not_autoplace no) (effects (font (size 1.27 1.27))))
  (property "LCSC" "C21190" (at 93.98 90.17 0) (hide yes) (show_name no) (do_not_autoplace no) (effects (font (size 1.27 1.27))))
  (property "JLC" "Basic" (at 93.98 90.17 0) (hide yes) (show_name no) (do_not_autoplace no) (effects (font (size 1.27 1.27))))
  (property "Note" "clamp series resistor" (at 93.98 90.17 0) (hide yes) (show_name no) (do_not_autoplace no) (effects (font (size 1.27 1.27))))
  (property "Sim.Device" "R" (at 93.98 90.17 0) (hide yes) (show_name no) (do_not_autoplace no) (effects (font (size 1.27 1.27))))
  (property "Sim.Params" "r=1000" (at 93.98 90.17 0) (hide yes) (show_name no) (do_not_autoplace no) (effects (font (size 1.27 1.27))))
  (pin "1")
  (pin "2"))
 (symbol
  (lib_id "STIM_Rev1:TestPoint")
  (at 104.14 90.17 0)
  (unit 1)
  (body_style 1)
  (exclude_from_sim no)
  (in_bom yes)
  (on_board yes)
  (in_pos_files yes)
  (dnp no)
  (property "Reference" "TP15" (at 106.68 83.566 0) (show_name no) (do_not_autoplace no) (effects (font (size 1.27 1.27)) (justify left)))
  (property "Value" "DAC_CLAMP" (at 106.68 86.106 0) (show_name no) (do_not_autoplace no) (effects (font (size 1.27 1.27)) (justify left)))
  (property "Footprint" "STIM_Rev1:TestPoint_Keystone_5000-5004_Miniature" (at 104.14 90.17 0) (hide yes) (show_name no) (do_not_autoplace no) (effects (font (size 1.27 1.27))))
  (property "Datasheet" "" (at 104.14 90.17 0) (hide yes) (show_name no) (do_not_autoplace no) (effects (font (size 1.27 1.27))))
  (property "Description" "test loop Keystone 5001" (at 104.14 90.17 0) (hide yes) (show_name no) (do_not_autoplace no) (effects (font (size 1.27 1.27))))
  (property "Note" "bench probe loop" (at 104.14 90.17 0) (hide yes) (show_name no) (do_not_autoplace no) (effects (font (size 1.27 1.27))))
  (pin "1"))
 (symbol
  (lib_id "STIM_Rev1:GND")
  (at 135.89 139.7 0)
  (unit 1)
  (body_style 1)
  (exclude_from_sim no)
  (in_bom yes)
  (on_board yes)
  (in_pos_files yes)
  (dnp no)
  (property "Reference" "#PWR077" (at 135.89 139.7 0) (hide yes) (show_name no) (do_not_autoplace no) (effects (font (size 1.27 1.27))))
  (property "Value" "GND" (at 135.89 144.526 0) (show_name no) (do_not_autoplace no) (effects (font (size 1.27 1.27))))
  (property "Footprint" "" (at 135.89 139.7 0) (hide yes) (show_name no) (do_not_autoplace no) (effects (font (size 1.27 1.27))))
  (property "Datasheet" "" (at 135.89 139.7 0) (hide yes) (show_name no) (do_not_autoplace no) (effects (font (size 1.27 1.27))))
  (property "Description" "" (at 135.89 139.7 0) (show_name no) (do_not_autoplace no) (effects (font (size 1.27 1.27))))
  (pin "1"))
 (symbol
  (lib_id "STIM_Rev1:GND")
  (at 160.02 100.33 180)
  (unit 1)
  (body_style 1)
  (exclude_from_sim no)
  (in_bom yes)
  (on_board yes)
  (in_pos_files yes)
  (dnp no)
  (property "Reference" "#PWR047" (at 160.02 100.33 0) (hide yes) (show_name no) (do_not_autoplace no) (effects (font (size 1.27 1.27))))
  (property "Value" "GND" (at 160.02 95.504 0) (show_name no) (do_not_autoplace no) (effects (font (size 1.27 1.27))))
  (property "Footprint" "" (at 160.02 100.33 0) (hide yes) (show_name no) (do_not_autoplace no) (effects (font (size 1.27 1.27))))
  (property "Datasheet" "" (at 160.02 100.33 0) (hide yes) (show_name no) (do_not_autoplace no) (effects (font (size 1.27 1.27))))
  (property "Description" "" (at 160.02 100.33 0) (show_name no) (do_not_autoplace no) (effects (font (size 1.27 1.27))))
  (pin "1"))
 (symbol
  (lib_id "STIM_Rev1:GND")
  (at 160.02 83.82 0)
  (unit 1)
  (body_style 1)
  (exclude_from_sim no)
  (in_bom yes)
  (on_board yes)
  (in_pos_files yes)
  (dnp no)
  (property "Reference" "#PWR045" (at 160.02 83.82 0) (hide yes) (show_name no) (do_not_autoplace no) (effects (font (size 1.27 1.27))))
  (property "Value" "GND" (at 160.02 88.646 0) (show_name no) (do_not_autoplace no) (effects (font (size 1.27 1.27))))
  (property "Footprint" "" (at 160.02 83.82 0) (hide yes) (show_name no) (do_not_autoplace no) (effects (font (size 1.27 1.27))))
  (property "Datasheet" "" (at 160.02 83.82 0) (hide yes) (show_name no) (do_not_autoplace no) (effects (font (size 1.27 1.27))))
  (property "Description" "" (at 160.02 83.82 0) (show_name no) (do_not_autoplace no) (effects (font (size 1.27 1.27))))
  (pin "1"))
 (symbol
  (lib_id "STIM_Rev1:TestPoint")
  (at 81.28 90.17 0)
  (unit 1)
  (body_style 1)
  (exclude_from_sim no)
  (in_bom yes)
  (on_board yes)
  (in_pos_files yes)
  (dnp no)
  (property "Reference" "TP13" (at 83.82 83.566 0) (show_name no) (do_not_autoplace no) (effects (font (size 1.27 1.27)) (justify left)))
  (property "Value" "DAC_CMD" (at 83.82 86.106 0) (show_name no) (do_not_autoplace no) (effects (font (size 1.27 1.27)) (justify left)))
  (property "Footprint" "STIM_Rev1:TestPoint_Keystone_5000-5004_Miniature" (at 81.28 90.17 0) (hide yes) (show_name no) (do_not_autoplace no) (effects (font (size 1.27 1.27))))
  (property "Datasheet" "" (at 81.28 90.17 0) (hide yes) (show_name no) (do_not_autoplace no) (effects (font (size 1.27 1.27))))
  (property "Description" "test loop Keystone 5001" (at 81.28 90.17 0) (hide yes) (show_name no) (do_not_autoplace no) (effects (font (size 1.27 1.27))))
  (property "Note" "bench probe loop" (at 81.28 90.17 0) (hide yes) (show_name no) (do_not_autoplace no) (effects (font (size 1.27 1.27))))
  (pin "1"))
 (symbol
  (lib_id "STIM_Rev1:-9V")
  (at 146.05 114.3 180)
  (unit 1)
  (body_style 1)
  (exclude_from_sim no)
  (in_bom yes)
  (on_board yes)
  (in_pos_files yes)
  (dnp no)
  (property "Reference" "#PWR043" (at 146.05 114.3 0) (hide yes) (show_name no) (do_not_autoplace no) (effects (font (size 1.27 1.27))))
  (property "Value" "-9V" (at 146.05 117.856 0) (show_name no) (do_not_autoplace no) (effects (font (size 1.27 1.27))))
  (property "Footprint" "" (at 146.05 114.3 0) (hide yes) (show_name no) (do_not_autoplace no) (effects (font (size 1.27 1.27))))
  (property "Datasheet" "" (at 146.05 114.3 0) (hide yes) (show_name no) (do_not_autoplace no) (effects (font (size 1.27 1.27))))
  (property "Description" "" (at 146.05 114.3 0) (show_name no) (do_not_autoplace no) (effects (font (size 1.27 1.27))))
  (pin "1"))
 (symbol
  (lib_id "STIM_Rev1:C")
  (at 160.02 106.68 180)
  (unit 1)
  (body_style 1)
  (exclude_from_sim no)
  (in_bom yes)
  (on_board yes)
  (in_pos_files yes)
  (dnp no)
  (property "Reference" "C31" (at 162.56 105.41 0) (show_name no) (do_not_autoplace no) (effects (font (size 1.27 1.27)) (justify right)))
  (property "Value" "100n X7R 50V 0603" (at 162.56 107.95 0) (show_name no) (do_not_autoplace no) (effects (font (size 1.27 1.27)) (justify right)))
  (property "Footprint" "STIM_Rev1:C_0603_1608Metric" (at 160.02 106.68 0) (hide yes) (show_name no) (do_not_autoplace no) (effects (font (size 1.27 1.27))))
  (property "Datasheet" "" (at 160.02 106.68 0) (hide yes) (show_name no) (do_not_autoplace no) (effects (font (size 1.27 1.27))))
  (property "Description" "capacitor" (at 160.02 106.68 0) (hide yes) (show_name no) (do_not_autoplace no) (effects (font (size 1.27 1.27))))
  (property "MPN" "CL10B104KB8NNNC" (at 160.02 106.68 0) (hide yes) (show_name no) (do_not_autoplace no) (effects (font (size 1.27 1.27))))
  (property "Manufacturer" "Samsung" (at 160.02 106.68 0) (hide yes) (show_name no) (do_not_autoplace no) (effects (font (size 1.27 1.27))))
  (property "LCSC" "C1591" (at 160.02 106.68 0) (hide yes) (show_name no) (do_not_autoplace no) (effects (font (size 1.27 1.27))))
  (property "JLC" "Extended" (at 160.02 106.68 0) (hide yes) (show_name no) (do_not_autoplace no) (effects (font (size 1.27 1.27))))
  (property "Note" "at U3" (at 160.02 106.68 0) (hide yes) (show_name no) (do_not_autoplace no) (effects (font (size 1.27 1.27))))
  (property "Sim.Device" "C" (at 160.02 106.68 0) (hide yes) (show_name no) (do_not_autoplace no) (effects (font (size 1.27 1.27))))
  (property "Sim.Params" "c=1e-07" (at 160.02 106.68 0) (hide yes) (show_name no) (do_not_autoplace no) (effects (font (size 1.27 1.27))))
  (pin "1")
  (pin "2")))
